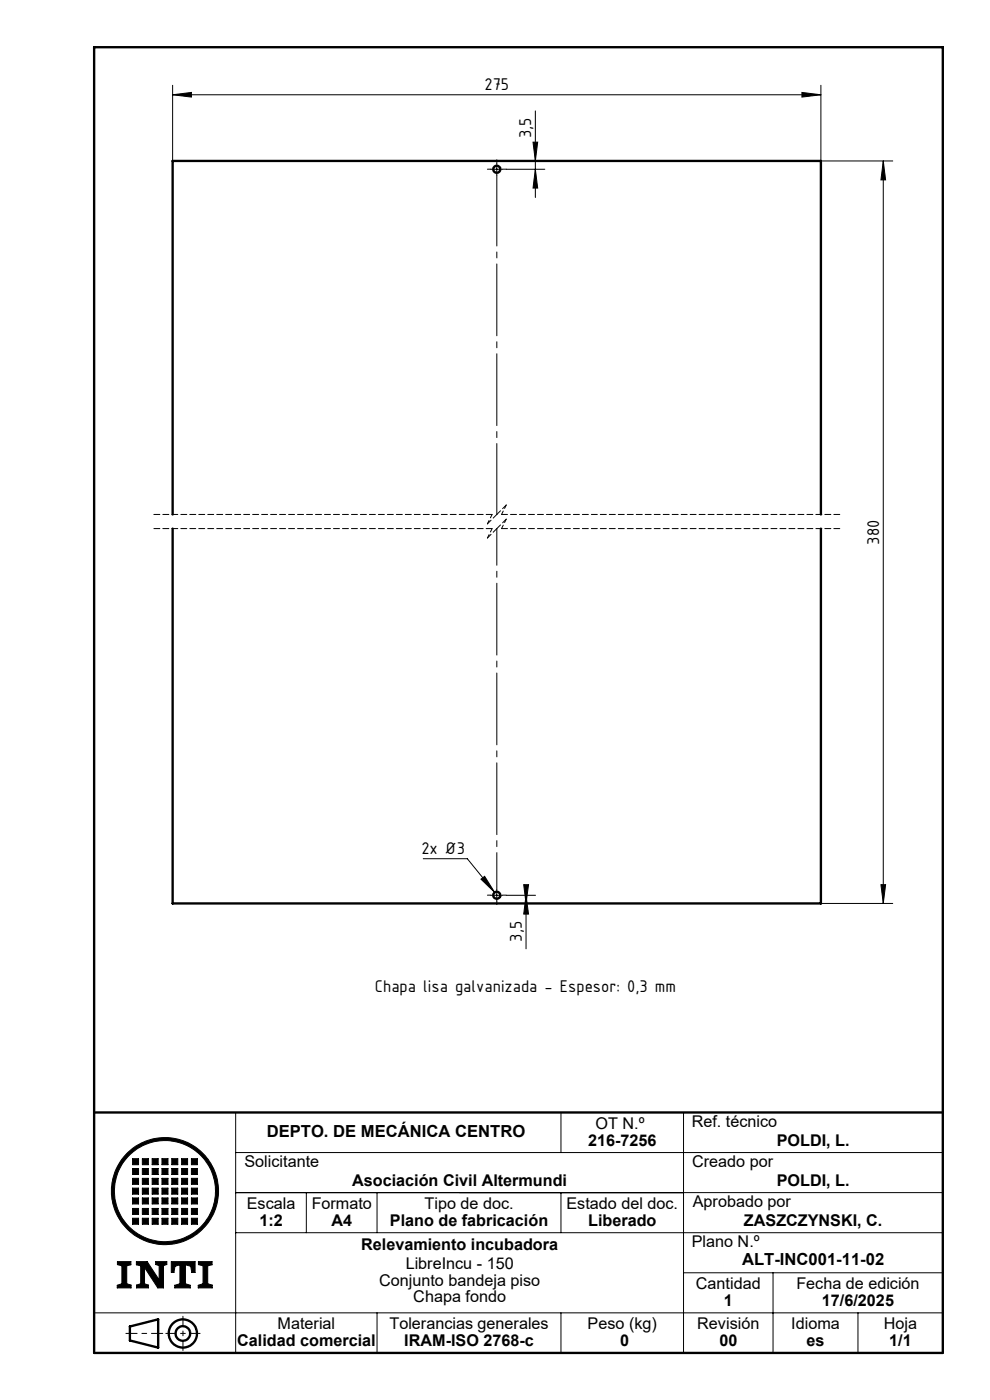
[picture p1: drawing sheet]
<svg xmlns="http://www.w3.org/2000/svg" width="210mm" height="297mm" viewBox="0 0 210 297" stroke-linecap="round" stroke-linejoin="round" font-family="sans-serif">
<g fill="none" stroke="#000" stroke-width=".21">
<path d="M36.6 18.1v16M170.1 19.6l4 .5-4 .5zM174.1 18.1v16h15.3M36.6 20.1l4-.5v1zM36.6 20.1h137.5M104.1 35.9h2.5M105.4 34.7v2.4M107.4 35.9h8.2M113.1 30.2h1l-.5 3.9zM113.6 35.9l.5 4h-1zM113.6 23.5v18.4M187.4 34.1l.5 4.1h-1z"/>
<path d="M187.4 34.1v157.6M89.8 182.2h9.3l5.8 7.1M102 186.5l.8-.6 2.1 3.4zM104.1 189.9h2.5M105.4 188.7v2.5M107.4 189.9h6.2M111.1 187.7h1l-.5 4zM111.6 189.9l.5 4h-1zM111.6 189.9v11.4M174.1 191.7h15.3M186.9 187.7h1l-.5 4zM20 236v51"/>
<path d="M50 236v51M119 236v8.5M149.2 236h-4.2v51M28.1 245.8h1.3v1.3h-1.3zM28.1 247.9h1.3v1.3h-1.3zM28.1 250h1.3v1.2h-1.3zM28.1 252.1h1.3v1.2h-1.3zM28.1 254.1h1.3v1.3h-1.3zM28.1 256.4h1.3v1.2h-1.3zM28.1 258.4h1.3v1.3h-1.3zM30.2 245.8h1.3v1.3h-1.3zM30.2 247.9h1.3v1.3h-1.3z"/>
<path d="M30.2 250h1.3v1.2h-1.3zM30.2 252.1h1.3v1.2h-1.3zM30.2 254.1h1.3v1.3h-1.3zM30.2 256.4h1.3v1.2h-1.3zM30.2 258.4h1.3v1.3h-1.3zM32.3 245.8h1.2v1.3h-1.2zM32.3 247.9h1.2v1.3h-1.2zM32.3 250h1.2v1.2h-1.2zM32.3 252.1h1.2v1.2h-1.2zM32.3 254.1h1.2v1.3h-1.2zM32.3 256.4h1.2v1.2h-1.2zM32.3 258.4h1.2v1.3h-1.2z"/>
<path d="M34.4 245.8h1.2v1.3h-1.2zM34.4 247.9h1.2v1.3h-1.2zM34.4 250h1.2v1.2h-1.2zM34.4 252.1h1.2v1.2h-1.2zM34.4 254.1h1.2v1.3h-1.2zM34.4 256.4h1.2v1.2h-1.2zM34.4 258.4h1.2v1.3h-1.2zM36.4 245.8h1.3v1.3h-1.3zM36.4 247.9h1.3v1.3h-1.3zM36.4 250h1.3v1.2h-1.3zM36.4 252.1h1.3v1.2h-1.3zM36.4 254.1h1.3v1.3h-1.3z"/>
<path d="M36.4 256.4h1.3v1.2h-1.3zM36.4 258.4h1.3v1.3h-1.3zM38.5 245.8h1.3v1.3h-1.3zM38.5 247.9h1.3v1.3h-1.3zM38.5 250h1.3v1.2h-1.3zM38.5 252.1h1.3v1.2h-1.3zM38.5 254.1h1.3v1.3h-1.3zM38.5 256.4h1.3v1.2h-1.3zM38.5 258.4h1.3v1.3h-1.3zM40.6 245.8h1.3v1.3h-1.3zM40.6 247.9h1.3v1.3h-1.3zM40.6 250h1.3v1.2h-1.3z"/>
<path d="M40.6 252.1h1.3v1.2h-1.3zM40.6 254.1h1.3v1.3h-1.3zM40.6 256.4h1.3v1.2h-1.3zM40.6 258.4h1.3v1.3h-1.3zM50 253h150M50 244.5h150M65 253v8.5M80 253v8.5M119 253v8.5M20 278.5h180M24.9 267.6h2.9v.7l-.9 .2v3.8l.9 .3v.6h-2.9v-.5l1-.4v-3.8l-1-.2zM28.9 267.6h2.3l2.6 3.9v-3l-.8-.3v-.6h2.4v.6l-.7 .3v4.7h-1.2l-2.8-4.3v3.4l.8 .3v.6h-2.5v-.6l.8-.3v-3.8l-.9-.2z"/>
<path d="M36.3 267.6h5.1v2.3h-.7l-.2-1.3-1.2-.3v4l1.1 .4v.5h-3.3v-.5l1.1-.4v-4l-1.1 .3-.2 1.3h-.6zM42.1 267.6h2.9v.7l-.9 .2v3.8l.9 .3v.6h-2.9v-.5l1-.4v-3.8l-1-.2zM50 261.5h150M80 278.5v8.5M119 278.5v8.5M145 270h55M164 270v17M182 278.5v8.5"/>
<circle cx="35" cy="252.7" r="11.4"/>
<circle cx="35" cy="252.7" r="10.7"/>
</g>
<g fill="none" stroke="#000" stroke-width=".5">
<path d="M20 10h180v277h-180zM36.6 109.1v-75h137.5v75M36.6 112.1v79.6h137.5v-79.6M20 236h180M27.6 281.4l5.9-1.5v6l-5.9-1.5z"/>
<circle cx="105.4" cy="35.9" r=".75"/>
<circle cx="105.4" cy="189.9" r=".76"/>
<circle cx="38.8" cy="282.9" r="3"/>
<circle cx="38.8" cy="282.9" r="1.55"/>
</g>
<path d="M26.7 282.9h7.8" fill="none" stroke="#000" stroke-width=".21" stroke-dasharray="6.1 1 1 1" stroke-dashoffset="3.7"/>
<path d="M38.8 279.2v7.3M35.2 282.9h7.2" fill="none" stroke="#000" stroke-width=".21" stroke-dasharray="6.1 1 1 1" stroke-dashoffset="4"/>
<g fill="#000">
<path d="M24.9 267.6v.7l1 .2v3.8l-1 .4v.5h2.9v-.6l-.9-.3v-3.8l.9-.2v-.7zM36.3 267.6v2.3h.6l.2-1.3 1.1-.3v4l-1.1 .4v.5h3.3v-.5l-1.1-.4v-4l1.2 .3 .2 1.3h.7v-2.3zM42.1 267.6v.7l1 .2v3.8l-1 .4v.5h2.9v-.6l-.9-.3v-3.8l.9-.2v-.7zM28.1 258.4v1.3h1.3v-1.3zM30.2 258.4v1.3h1.3v-1.3zM32.3 258.4v1.3h1.2v-1.3zM34.4 258.4v1.3h1.2v-1.3zM36.4 258.4v1.3h1.3v-1.3zM38.5 258.4v1.3h1.3v-1.3zM40.6 258.4v1.3h1.3v-1.3zM40.6 256.4v1.2h1.3v-1.2zM40.6 254.1v1.3h1.3v-1.3zM38.5 254.1v1.3h1.3v-1.3zM38.5 256.4v1.2h1.3v-1.2zM36.4 256.4v1.2h1.3v-1.2zM36.4 254.1v1.3h1.3v-1.3zM34.4 254.1v1.3h1.2v-1.3zM34.4 256.4v1.2h1.2v-1.2zM32.3 256.4v1.2h1.2v-1.2zM32.3 254.1v1.3h1.2v-1.3zM30.2 254.1v1.3h1.3v-1.3zM30.2 256.4v1.2h1.3v-1.2zM28.1 256.4v1.2h1.3v-1.2zM28.1 254.1v1.3h1.3v-1.3zM28.1 252.1v1.2h1.3v-1.2zM30.2 252.1v1.2h1.3v-1.2zM32.3 252.1v1.2h1.2v-1.2zM34.4 252.1v1.2h1.2v-1.2zM36.4 252.1v1.2h1.3v-1.2zM38.5 252.1v1.2h1.3v-1.2zM40.6 252.1v1.2h1.3v-1.2zM40.6 250v1.2h1.3v-1.2zM38.5 250v1.2h1.3v-1.2zM36.4 250v1.2h1.3v-1.2zM34.4 250v1.2h1.2v-1.2zM32.3 250v1.2h1.2v-1.2zM30.2 250v1.2h1.3v-1.2zM28.1 250v1.2h1.3v-1.2zM28.1 247.9v1.3h1.3v-1.3zM30.2 247.9v1.3h1.3v-1.3zM32.3 247.9v1.3h1.2v-1.3zM34.4 247.9v1.3h1.2v-1.3zM36.4 247.9v1.3h1.3v-1.3zM38.5 247.9v1.3h1.3v-1.3zM40.6 247.9v1.3h1.3v-1.3zM40.6 245.8v1.3h1.3v-1.3zM38.5 245.8v1.3h1.3v-1.3zM36.4 245.8v1.3h1.3v-1.3zM34.4 245.8v1.3h1.2v-1.3zM32.3 245.8v1.3h1.2v-1.3zM30.2 245.8v1.3h1.3v-1.3zM28.1 245.8v1.3h1.3v-1.3zM24.3 252.7a10.7 10.7 0 0 1 21.4 0 10.7 10.7 0 0 1-21.4 0zM23.6 252.7a11.4 11.4 0 0 0 22.8 0 11.4 11.4 0 0 0-22.8 0z" fill-rule="evenodd"/>
<path d="M28.9 267.6h2.3l2.6 3.9v-3l-.8-.3v-.6h2.4v.6l-.7 .3v4.7h-1.2l-2.8-4.3v3.4l.8 .3v.6h-2.5v-.6l.8-.3v-3.8l-.9-.2z" fill-rule="evenodd"/>
</g>
<path d="M104.1 35.9h-.7M105.4 34.6v-.7M106.6 35.9h.8M104.1 189.9h-.7M105.4 191.2v.7M106.6 189.9h.8" fill="none" stroke="#000" stroke-width=".21" stroke-dasharray="15.2 1.3 1.3 1.3"/>
<path d="M105.4 188.7v-76.6" fill="none" stroke="#000" stroke-width=".21" stroke-dasharray="15.2 1.3 1.3 1.3" stroke-dashoffset="7.5"/>
<path d="M105.4 37.1v72" fill="none" stroke="#000" stroke-width=".21" stroke-dasharray="15.2 1.3 1.3 1.3" stroke-dashoffset=".2"/>
<path d="M104.4 112.1h-71.8M104.4 109.1h-71.8M178.1 112.1h-71.7M178.1 109.1h-71.7" fill="none" stroke="#000" stroke-width=".21" stroke-dasharray="1.3 .6"/>
<path d="M103.4 114.1l1-2M103.4 111.1l1-2M106.4 112.1l1-2M106.4 109.1l1-2" fill="none" stroke="#000" stroke-width=".21" stroke-dasharray="1.3 .6" stroke-dashoffset=".5"/>
<path d="M105.4 112.1l-2 2M105.4 109.1l-2 2M107.4 110.1l-2 2M107.4 107.1l-2 2" fill="none" stroke="#000" stroke-width=".21" stroke-dasharray="1.3 .6" stroke-dashoffset=".2"/>
<g fill="#000">
<path d="M102 186.5l.8-.6 2.1 3.4z"/>
<path d="M113.6 35.9l.5 4h-1zM113.1 30.2h1l-.5 3.9zM186.9 187.7h1l-.5 4zM187.4 34.1l.5 4.1h-1z"/>
<path d="M170.1 19.6l4 .5-4 .5zM36.6 20.1l4-.5v1z"/>
<path d="M111.6 189.9l.5 4h-1zM111.1 187.7h1l-.5 4z"/>
</g>
<g font-size="3.9">
<text x="102.8" y="19.2">275</text>
<text x="112.7" y="29.4" transform="rotate(-90 112.7 29.4)">3,5</text>
<text x="186.5" y="115.5" transform="rotate(-90 186.5 115.5)">380</text>
<text x="89.4" y="181.2">2x Ø3</text>
<text x="110.7" y="199.8" transform="rotate(-90 110.7 199.8)">3,5</text>
<text x="79.5" y="210.5">Chapa lisa galvanizada - Espesor: 0,3 mm</text>
</g>
<g font-size="3.5">
<text x="56.6" y="241.2">DEPTO. DE MECÁNICA CENTRO</text>
<text x="157.4" y="268.5">ALT-INC001-11-02</text>
</g>
<g font-size="3.4">
<text x="126.3" y="239.5">OT N.º</text>
<text x="146.7" y="239.1">Ref. técnico</text>
<text x="124.8" y="243">216-7256</text>
<text x="164.8" y="243">POLDI, L.</text>
<text x="51.9" y="247.5">Solicitante</text>
<text x="74.7" y="251.6">Asociación Civil Altermundi</text>
<text x="146.8" y="247.5">Creado por</text>
<text x="164.8" y="251.6">POLDI, L.</text>
<text x="52.4" y="256.5">Escala</text>
<text x="66.1" y="256.5">Formato</text>
<text x="90" y="256.5">Tipo de doc.</text>
<text x="120.2" y="256.5">Estado del doc.</text>
<text x="147" y="256">Aprobado por</text>
<text x="55" y="260">1:2</text>
<text x="70.3" y="260">A4</text>
<text x="82.7" y="260">Plano de fabricación</text>
<text x="124.8" y="260">Liberado</text>
<text x="157.8" y="260">ZASZCZYNSKI, C.</text>
<text x="76.6" y="265.1">Relevamiento incubadora</text>
<text x="86.1" y="269.3">LibreIncu - 150</text>
<text x="146.7" y="264.5">Plano N.º</text>
<text x="80.4" y="272.8">Conjunto bandeja piso</text>
<text x="147.6" y="273.5">Cantidad</text>
<text x="168.9" y="273.5">Fecha de edición</text>
<text x="58.9" y="282">Material</text>
<text x="82.6" y="282">Tolerancias generales</text>
<text x="87.7" y="276.3">Chapa fondo</text>
<text x="124.6" y="282">Peso (kg)</text>
<text x="147.9" y="282">Revisión</text>
<text x="153.5" y="277">1</text>
<text x="167.8" y="282">Idioma</text>
<text x="174.4" y="277">17/6/2025</text>
<text x="187.5" y="282">Hoja</text>
<text x="50.3" y="285.5">Calidad comercial</text>
<text x="85.8" y="285.5">IRAM-ISO 2768-c</text>
<text x="131.5" y="285.5">0</text>
<text x="152.6" y="285.5">00</text>
<text x="171.1" y="285.5">es</text>
<text x="188.6" y="285.5">1/1</text>
</g>
</svg>
